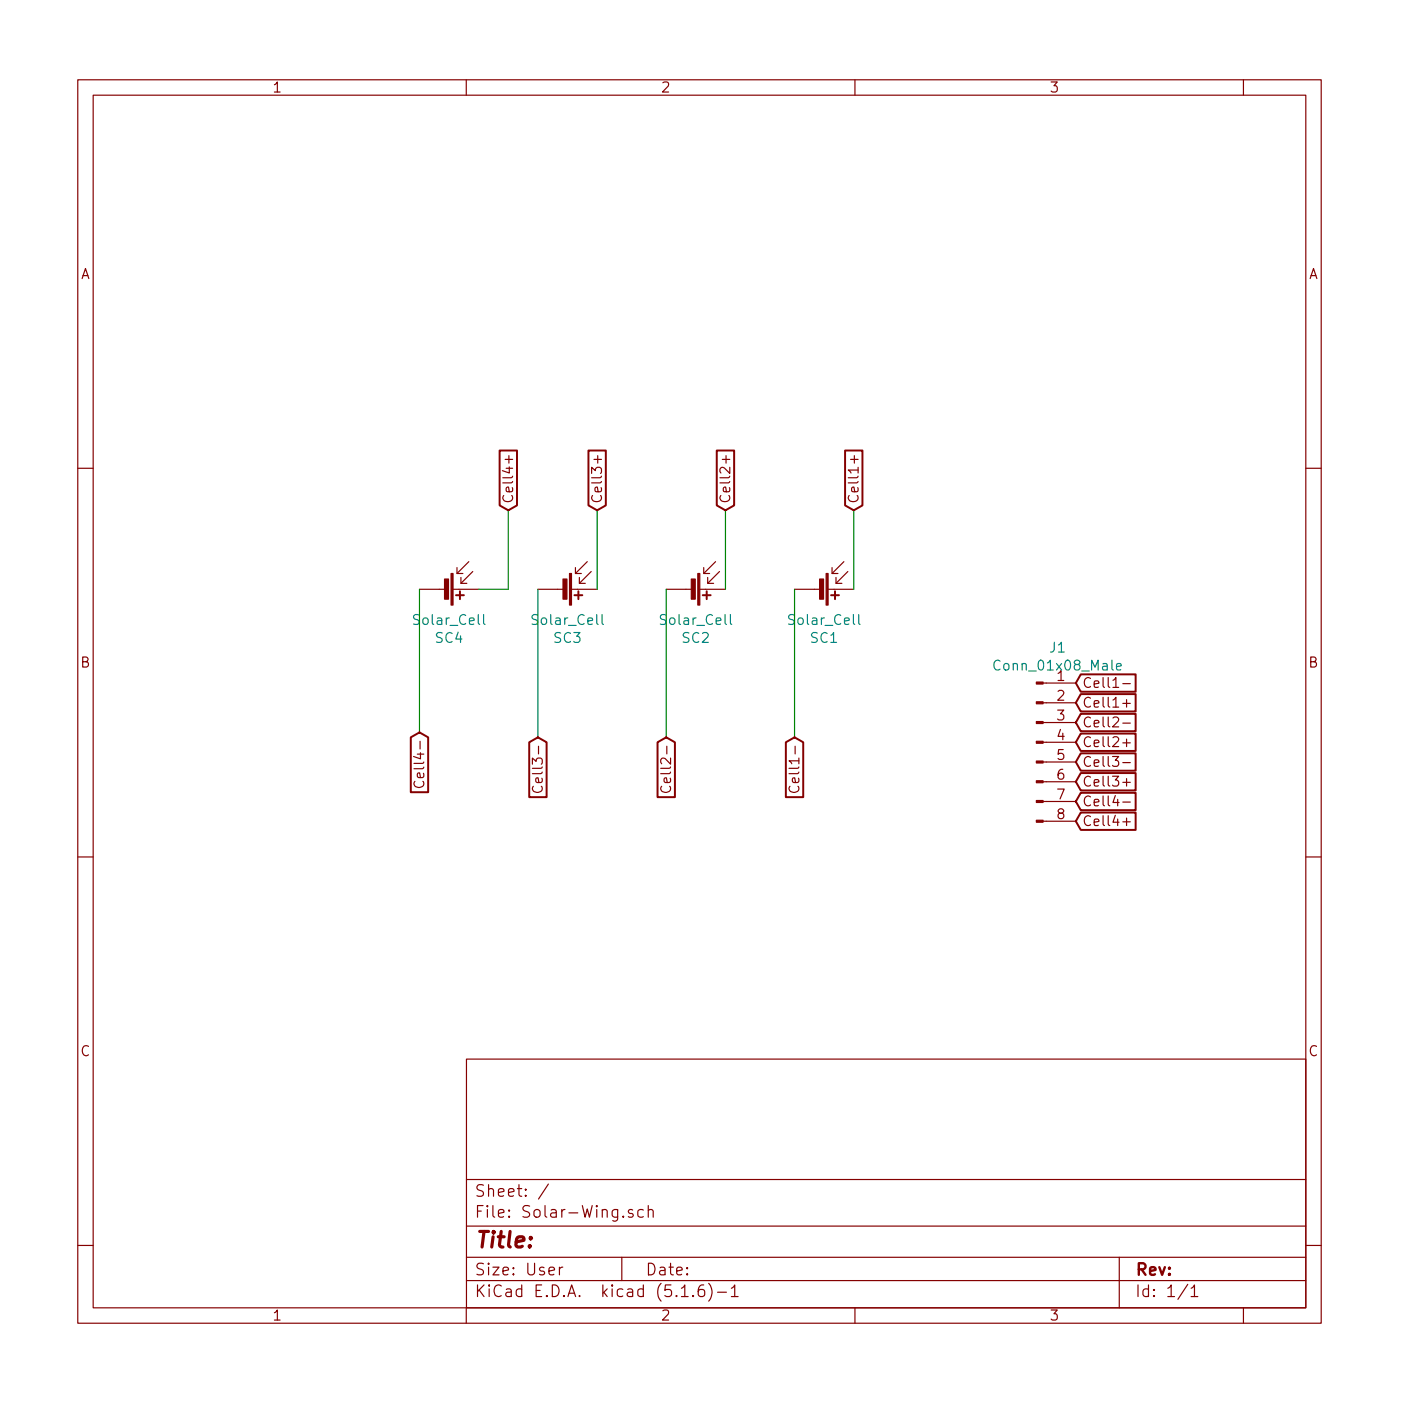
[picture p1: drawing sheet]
<svg xmlns="http://www.w3.org/2000/svg" width="180mm" height="180mm" viewBox="0 0 180 180" stroke-linecap="round" stroke-linejoin="round" font-family="sans-serif">
<g fill="none" stroke="#840000" stroke-width=".15">
<path d="M10 10.3h160v160h-160zM12 12.2h156v156.1h-156zM60 10.3v1.9M110 10.3v1.9M160 10.3v1.9M65 59.1h1M65.5 58.6v1M76.4 59.1h1M76.9 58.6v1M92.9 59.1h1M93.4 58.6v1M109.4 59.1h1"/>
<path d="M109.9 58.6v1M10 60.3h2M54 75.8h3.3M58.3 75.8h3.3M58.8 73v.8h.8M59.3 74.3v.8h.8M60.3 72.3l-1.5 1.5M60.8 73.5l-1.5 1.6M69.2 75.8h3.3M73.5 75.8h3.3M74 73v.8h.8M74.5 74.3v.8h.8"/>
<path d="M75.6 72.3l-1.6 1.5M76.1 73.5l-1.6 1.6M85.7 75.8h3.3M90 75.8h3.3M90.6 73v.8h.7M91.1 74.3v.8h.7M92.1 72.3l-1.5 1.5M92.6 73.5l-1.5 1.6M102.2 75.8h3.3M106.6 75.8h3.3M107.1 73v.8h.7M107.6 74.3v.8h.7"/>
<path d="M108.6 72.3l-1.5 1.5M109.1 73.5l-1.5 1.6M168 60.3h2M134.2 98h4.2M134.2 95.5h4.2M134.2 93h4.2M134.2 90.4h4.2M134.2 87.9h4.2M144.5 98.1h.9M144.5 93h.9M144.5 95.6h.9M144.5 88h.9"/>
<path d="M144.5 90.5h.9M145 90v1M145 95.1v1M10 110.3h2M53.4 100.5a.52 .52 0 0 0 0 .7 .52 .52 0 0 0 .6 .1 .47 .47 0 0 0 .5-.2 .47 .47 0 0 0-.1-.6M68.6 101.2a.52 .52 0 0 0 0 .6 .52 .52 0 0 0 .6 .2 .47 .47 0 0 0 .5-.3 .47 .47 0 0 0-.1-.5M85.1 101.2a.52 .52 0 0 0 0 .6 .52 .52 0 0 0 .7 .2 .47 .47 0 0 0 .4-.3 .47 .47 0 0 0 0-.5M101.7 101.2a.52 .52 0 0 0 0 .6 .52 .52 0 0 0 .6 .2 .47 .47 0 0 0 .4-.3 .47 .47 0 0 0 0-.5M134.2 105.7h4.2M134.2 103.1h4.2M134.2 100.6h4.2M144.5 103.2h.9"/>
<path d="M144.5 105.7h.9M144.5 100.7h.9M145 100.2v.9M145 105.3v.9M168 110.3h2M60 136.3h108v32h-108zM60 157.8h108M60 151.8h108M70.6 152.4l-1.3 1.9M81.4 155.7l-.3-.1-.3 .3a.48 .48 0 0 0 .6 .3l.1 .1-.1 .2-.1 .1-.5-.1M82.8 155.7a.53 .53 0 0 0-.7 .1v.7a.53 .53 0 0 0 .7 0M83.4 155.8a.38 .38 0 0 1 .6 0v.8"/>
<path d="M83.4 155.1v1.5M10 160.3h2M60 168.3v2M60 164.8h108M60 161.8h108M72 163v1M72.4 163l-.3 .1-.1 .2M80 161.8v3M87.7 166.8h.8M89.2 166.7l.1 .1h-.1h-.1l.1-.1v.1M90.6 165.3a.59 .59 0 0 0-.8 .7l.1 .7a.49 .49 0 0 0 .7 0 .65 .65 0 0 0 0-.7 .51 .51 0 0 0-.7 0l-.1 .2M91.2 165.1a1.71 1.71 0 0 1 0 2.3"/>
<path d="M92.3 166.3h1.2M94.1 165.8l.3-.2 .1-.3v1.5M94.1 166.8h.9M110 168.3v2M144 161.8v6.5M152.8 165.3l-1.2 1.9M153.3 165.8l.3-.2 .1-.3v1.5M153.3 166.8h.8M160 168.3v2M168 160.3h2"/>
</g>
<g fill="#840000" stroke="#840000" stroke-width=".15">
<path d="M89.8 73.8h.2v4.1h-.2z"/>
<path d="M89 74.5h.5v2.6h-.5z"/>
<path d="M73.3 73.8h.2v4.1h-.2z"/>
<path d="M72.4 74.5h.5v2.6h-.5z"/>
<path d="M133.3 105.5h.9v.3h-.9z"/>
<path d="M133.3 103h.9v.3h-.9z"/>
<path d="M133.3 100.5h.9v.2h-.9z"/>
<path d="M133.3 97.9h.9v.3h-.9z"/>
<path d="M133.3 95.4h.9v.2h-.9z"/>
<path d="M133.3 92.8h.9v.3h-.9z"/>
<path d="M133.3 90.3h.9v.3h-.9z"/>
<path d="M133.3 87.8h.9v.2h-.9z"/>
<path d="M106.3 73.8h.3v4.1h-.3z"/>
<path d="M105.5 74.5h.5v2.6h-.5z"/>
<path d="M58 73.8h.3v4.1h-.3z"/>
<path d="M57.2 74.5h.5v2.6h-.5z"/>
</g>
<g fill="none" stroke="#840000" stroke-width=".25">
<path d="M64.3 58h2.2v7l-1.1 .7-1.1-.7zM75.7 58h2.3v7l-1.2 .7-1.1-.7zM92.2 58h2.3v7l-1.2 .7-1.1-.7zM108.7 58h2.3v7l-1.1 .7-1.2-.7zM58.7 76.6h1M59.2 76.1v1M73.9 76.6h1M74.4 76.1v1M90.4 76.6h1M90.9 76.1v1M106.9 76.6h1M107.4 76.1v1"/>
<path d="M52.9 94.9l1.1-.7 1.1 .7v7h-2.2zM68.1 95.5l1.1-.6 1.1 .6v7.1h-2.2zM84.6 95.5l1.1-.6 1.1 .6v7.1h-2.2zM101.1 95.5l1.1-.6 1.2 .6v7.1h-2.3zM139.1 96.9h7v2.3h-7l-.7-1.2zM139.1 99.5h7v2.2h-7l-.7-1.1zM139.1 91.9h7v2.2h-7l-.7-1.1zM139.1 94.4h7v2.2h-7l-.7-1.1zM139.1 86.8h7v2.2h-7l-.7-1.1zM139.1 89.3h7v2.2h-7l-.7-1.1zM139.1 102h7v2.2h-7l-.7-1.1zM139.1 104.6h7v2.2h-7l-.7-1.1z"/>
</g>
<path d="M62.2 79.1v1.1l.2 .1M77.5 79.1v1.1l.1 .1M94 79.1v1.1l.2 .1M110.5 79.1v1.1l.2 .1M143.7 85.8l.6-.1-.1-.3h-.4l-.1 .2v.6h.5" fill="none" stroke="#008484" stroke-width=".15"/>
<path d="M54 75.8v18.4M65.4 65.7v10.1h-3.8M69.2 75.8v19.1M76.8 65.7v10.1M85.7 75.8v19.1M93.3 65.7v10.1M102.2 75.8v19.1M109.9 65.7v10.1" fill="none" stroke="#008400" stroke-width=".15"/>
<text font-size="2.8" fill="#840000" x="61" y="160.6">Title:</text>
<g font-size="2.1" fill="#840000">
<text x="61" y="154">Sheet: /</text>
<text x="61" y="156.7">File: Solar-Wing.sch</text>
<text x="61" y="166.9">KiCad E.D.A. kicad (5.1.6)-1</text>
<text x="61" y="164.1">Size: User</text>
<text x="83" y="164.1">Date:</text>
<text x="146" y="164.1">Rev:</text>
<text x="146" y="166.9">Id: 1/1</text>
</g>
<g font-size="1.8" fill="#840000">
<text x="35" y="11.9">1</text>
<text x="85" y="11.9">2</text>
<text x="135" y="11.9">3</text>
<text x="10.4" y="35.9">A</text>
<text x="168.4" y="35.9">A</text>
<text x="66" y="64.9" transform="rotate(-90 66 64.9)">Cell4+</text>
<text x="77.5" y="64.9" transform="rotate(-90 77.5 64.9)">Cell3+</text>
<text x="94" y="64.9" transform="rotate(-90 94 64.9)">Cell2+</text>
<text x="110.5" y="64.9" transform="rotate(-90 110.5 64.9)">Cell1+</text>
<text x="10.4" y="85.9">B</text>
<text x="136" y="87.6">1</text>
<text x="139.2" y="88.5">Cell1-</text>
<text x="168.4" y="85.9">B</text>
<text x="136" y="90.2">2</text>
<text x="136" y="92.7">3</text>
<text x="136" y="95.3">4</text>
<text x="139.2" y="93.6">Cell2-</text>
<text x="139.2" y="91.1">Cell1+</text>
<text x="54.6" y="99.9" transform="rotate(-90 54.6 99.9)">Cell4-</text>
<text x="69.8" y="100.5" transform="rotate(-90 69.8 100.5)">Cell3-</text>
<text x="86.4" y="100.5" transform="rotate(-90 86.4 100.5)">Cell2-</text>
<text x="102.9" y="100.5" transform="rotate(-90 102.9 100.5)">Cell1-</text>
<text x="136" y="97.8">5</text>
<text x="136" y="100.3">6</text>
<text x="139.2" y="98.7">Cell3-</text>
<text x="139.2" y="101.2">Cell3+</text>
<text x="139.2" y="96.1">Cell2+</text>
<text x="136" y="102.9">7</text>
<text x="136" y="105.4">8</text>
<text x="139.2" y="103.8">Cell4-</text>
<text x="139.2" y="106.3">Cell4+</text>
<text x="10.4" y="135.9">C</text>
<text x="168.4" y="135.9">C</text>
<text x="35" y="169.9">1</text>
<text x="85" y="169.9">2</text>
<text x="135" y="169.9">3</text>
</g>
<g font-size="1.8" fill="#008484">
<text x="53.5" y="80.4">Solar_Cell</text>
<text x="56.1" y="82.7">SC4</text>
<text x="68.7" y="80.4">Solar_Cell</text>
<text x="71.3" y="82.7">SC3</text>
<text x="85.2" y="80.4">Solar_Cell</text>
<text x="87.8" y="82.7">SC2</text>
<text x="101.7" y="80.4">Solar_Cell</text>
<text x="104.3" y="82.7">SC1</text>
<text x="135.1" y="84">J1</text>
<text x="128.4" y="86.3">Conn_01x08_Male</text>
</g>
</svg>
